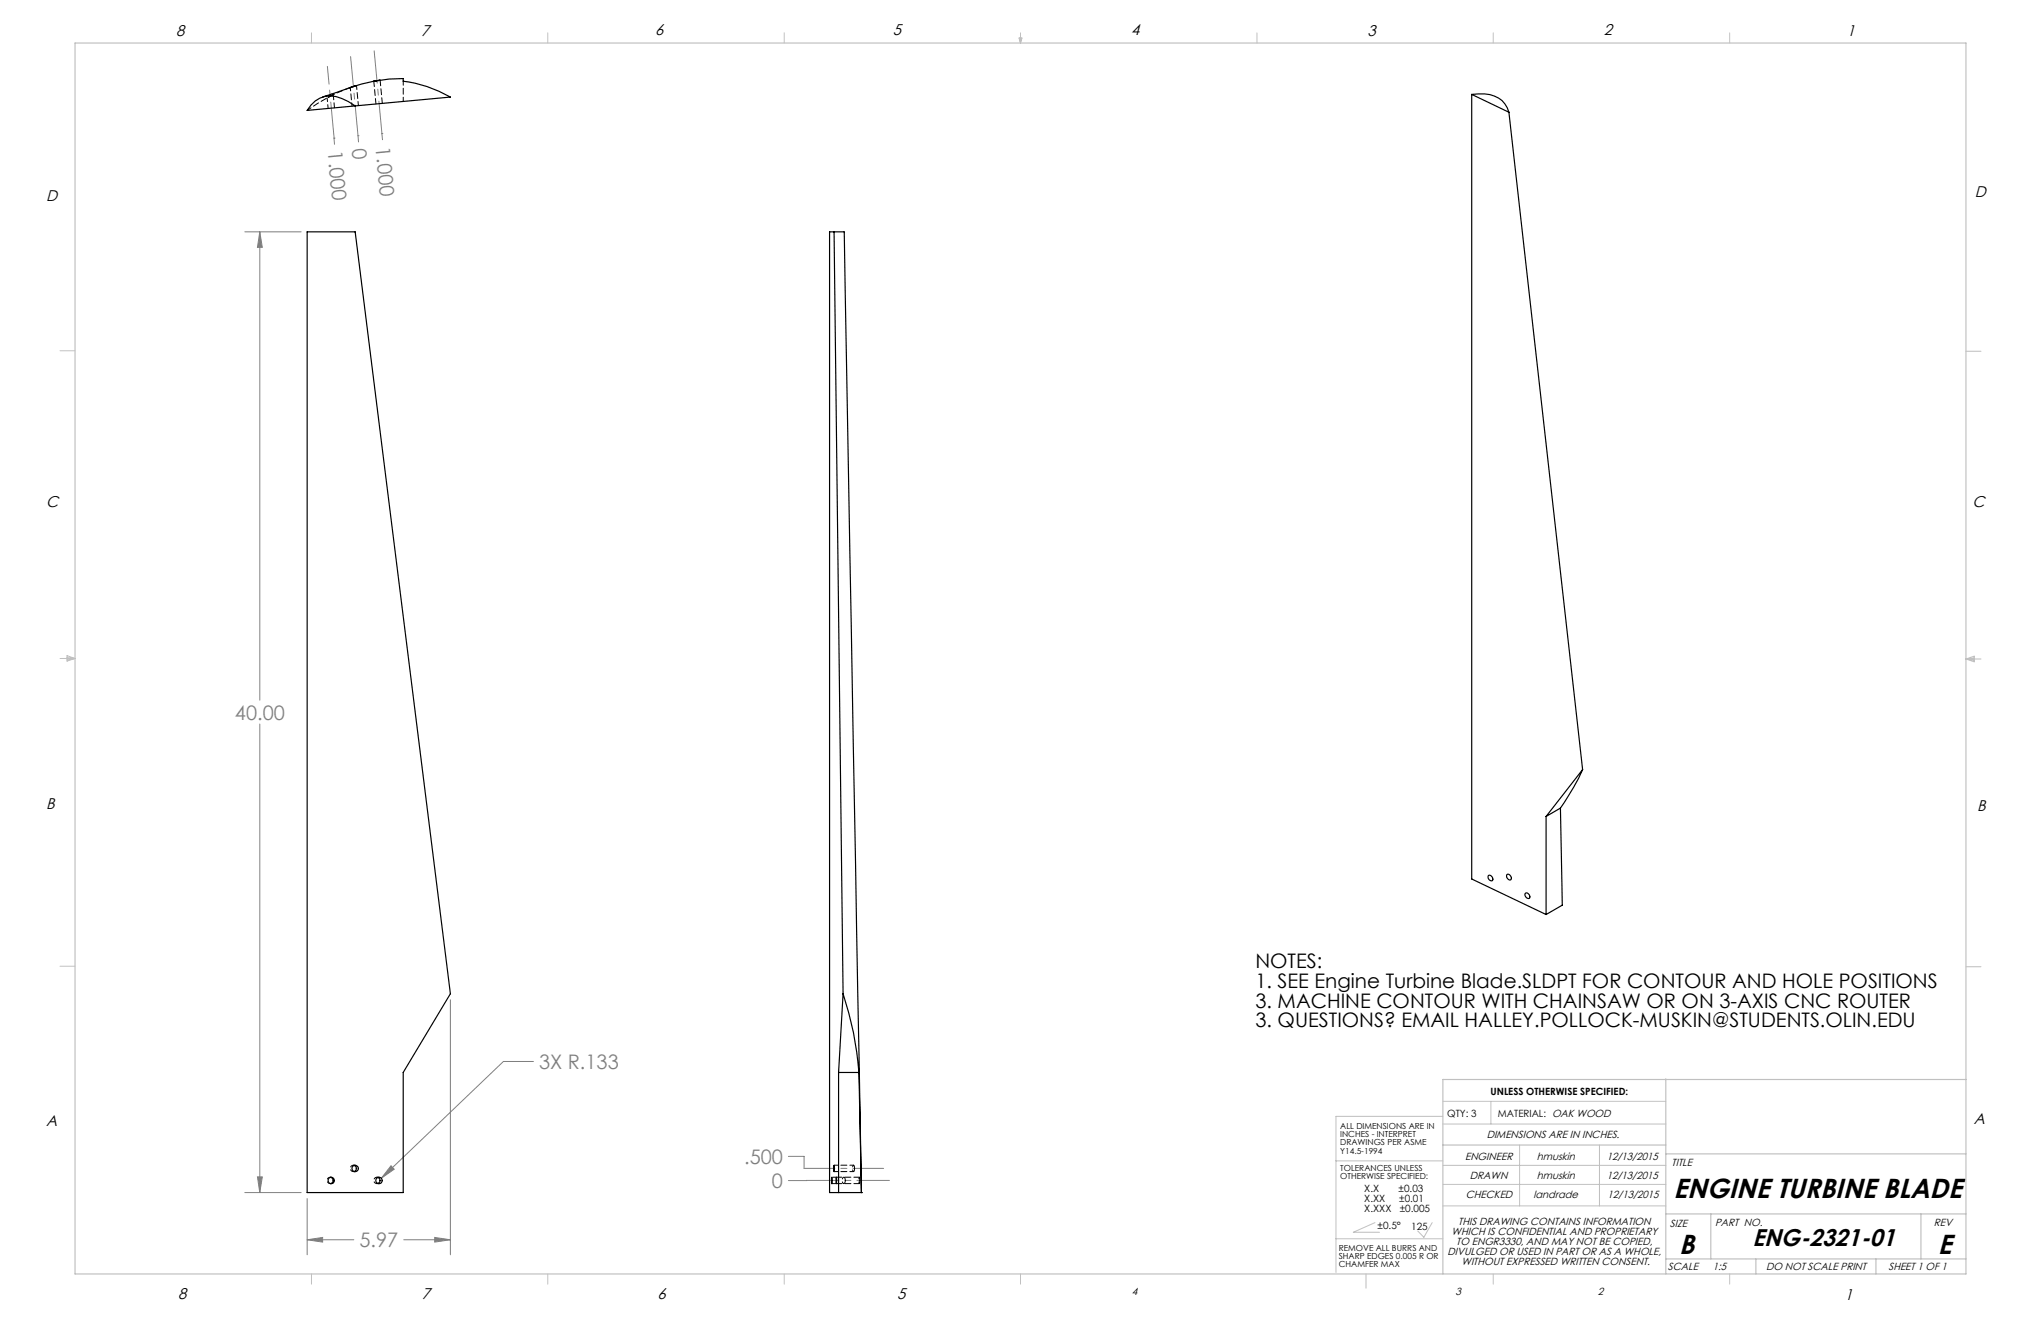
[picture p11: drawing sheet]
<svg xmlns="http://www.w3.org/2000/svg" width="432mm" height="279mm" viewBox="0 0 432 279" stroke-linecap="round" stroke-linejoin="round" font-family="sans-serif">
<g fill="none" stroke="#808080" stroke-width=".21">
<path d="M70.7 29.2h.1M70.7 29.2l.1 1.3M75.7 28.7h.1M75.7 28.7l.1 1.3M80.8 28.3h.1M80.8 28.3l.1 1.3M51.8 49h11.9M55 49l.5 3.3h-1zM55 49v99.1M55 153.1v99.1M95.3 211.5v53.9M112.9 224.5h-6.4l-25.8 24.7"/>
<path d="M51.8 252.2h11.9M54.5 248.9h1l-.5 3.3zM65 253.5v11.9M82.7 246.6l.7 .7-2.7 1.9zM166.8 249.7h3.8M166.8 244.6h3.3v2.6M170.6 249.7h.1M65 262.2l3.3-.5v1zM65 262.2h9.9M85.4 262.2h9.9M92 261.7l3.3 .5-3.3 .5z"/>
</g>
<path d="M80.8 28.2l-1.6-17.5M188.2 249.7h-17.6" fill="none" stroke="#808080" stroke-width=".21" stroke-dasharray="15.2 1.3 1.3 1.3" stroke-dashoffset="8.4"/>
<path d="M75.7 28.7l-1.5-16.7M170.1 247.1h16.8" fill="none" stroke="#808080" stroke-width=".21" stroke-dasharray="15.2 1.3 1.3 1.3" stroke-dashoffset="8.7"/>
<path d="M70.7 29.2l-1.4-15.2" fill="none" stroke="#808080" stroke-width=".21" stroke-dasharray="15.2 1.3 1.3 1.3" stroke-dashoffset="7.6"/>
<g fill="none" stroke="#c0c0c0" stroke-width=".21">
<path d="M65.9 6.9v2.2M115.9 6.9v2.2M165.9 6.9v2.2M215.6 8h.6l-.3 1.1zM215.7 8l.2 1.1M215.9 6.9v2.2M216 8l-.1 1.1M265.9 6.9v2.2M315.9 6.9v2.2M365.9 6.9v2.2M12.7 74.2h3.2M415.9 74.3h3.2"/>
<path d="M12.7 139.3h3.2M14.2 139.1l1.7 .2M14.2 138.7l1.7 .6-1.7 .5zM15.9 139.3l-1.7 .3M415.9 139.4h3.2M415.9 139.4l1.8-.6v1.2zM415.9 139.4l1.8 .3M417.7 139.2l-1.8 .2M12.7 204.4h3.2M415.9 204.5h3.2M305.3 236.1h-22.7v33M305.3 232.9h47.1"/>
<path d="M305.3 237.7h47.1M315.4 232.9v4.8M282.6 245.5h22.7M290.9 258.6l-4.6 2h5.6M303 258.6l-1.8 3.1-1.3-1.3M305.3 255.1h47.1M305.3 250.5h47.1M305.3 246.5h47.1M321.5 242.2v12.9M338.4 242.2v12.9M65.9 269.5v2.1M115.9 269.5v2.1"/>
<path d="M165.9 269.5v2.1M215.9 269.5v2.1M282.6 262h22.7M289 269.5v3M315.9 269.5v2.1M365.9 269.5v2.1"/>
</g>
<path d="M15.9 9.1h400v260.4h-400zM352.4 228.2v41.3M415.9 228.3h-110.6v41.2M305.3 242.2h47.1M352.4 256.8h63.5M352.4 244.1h63.5M361.9 256.8v9.5M406.4 256.8v9.5M352.4 266.3h63.5M371.5 266.3v3.2M396.9 266.3v3.2" fill="none" stroke="#c0c0c0" stroke-width=".25"/>
<path d="M54.5 248.9h1l-.5 3.3zM55 49l.5 3.3h-1zM82.7 246.6l-2 2.6 2.7-1.9zM65 262.2l3.3-.5v1zM92 261.7l3.3 .5-3.3 .5z" fill="#808080"/>
<g fill="none" stroke="#000" stroke-width=".25">
<path d="M74.1 18.6l-5.8 1.9M74.1 18.5l1.3-.4zM79.1 17.2l1.3-.2zM79.7 17.1l-4.3 1M80.1 17l2.2-.3 3-.1v.6a25.3 25.3 0 0 1 10 3.3l-20.2 1.9M311.4 20a9 9 0 0 1 5.6 .7 5 5 0 0 1 2.2 3M311.4 20v165.9l15.7 7.5M311.4 20l7.8 3.7M65.8 22.2a5.3 5.3 0 0 1 6.6-1.4l2.7 1.6-10.1 1zM319.2 23.7l15.6 139.1M65 49h10.1l20.2 161.2-10 16.6v25.4h-20.3zM176.5 49h2.1"/>
<path d="M176.5 49h-1v203.2h6.7M176.5 49l1.9 161.2M178.6 49l3.6 203.2M327.1 172.7v20.7M330.1 170.9l.4 20.6-3.4 1.9M330.1 170.9l-3 1.8M334.8 162.8a50 50 0 0 1-4.7 8.1M334.8 162.8l-7.7 9.9M315 185.1a.7 .7 0 0 1 .7 .4 .7 .7 0 0 1-.1 .8 .76 .76 0 0 1-.6-1.2zM318.9 184.9a.72 .72 0 0 1 .7 .4 .72 .72 0 0 1-.1 .8 .8 .8 0 0 1-.6-1.2zM322.7 189a.66 .66 0 0 1 .8 .2 .66 .66 0 0 1-.1 .8 .82 .82 0 0 1-.7-1zM178.4 210.2a68.4 68.4 0 0 1 3.3 16.6"/>
<path d="M178.4 210.2l-1 16.6M177.4 226.8v25.4M177.4 226.8h4.3M181.7 226.8l.5 25.4M70 249a.67 .67 0 0 1 .5 .7 .67 .67 0 0 1-.5 .6M75 246.5a.68 .68 0 0 1 .4 .7 .68 .68 0 0 1-.5 .6M80 249.1a.66 .66 0 0 1 .4 .6 .66 .66 0 0 1-.4 .6M176 249v1.4zM176.5 246.5v1.3zM176.9 249v1.4zM182.2 252.2h.1"/>
<circle cx="70.1" cy="249.7" r=".67"/>
<circle cx="75.1" cy="247.1" r=".68"/>
<circle cx="80.2" cy="249.7" r=".68"/>
</g>
<path d="M75.8 22.3l-.4-4.2M85.3 21.4v-4.2M70 249a.66 .66 0 0 0-.8 .7 .66 .66 0 0 0 .8 .6" fill="none" stroke="#000" stroke-width=".21" stroke-dasharray="1.3 .6" stroke-dashoffset=".4"/>
<path d="M74 18.6a35.7 35.7 0 0 0-9 4.7M75 246.5a.67 .67 0 0 0-.9 .6 .67 .67 0 0 0 .8 .7M80 249a.67 .67 0 0 0-.9 .7 .67 .67 0 0 0 .9 .6" fill="none" stroke="#000" stroke-width=".21" stroke-dasharray="1.3 .6" stroke-dashoffset=".3"/>
<path d="M80.1 17l-.4 .1M69.9 250.3h.2M70.1 249h-.2M74.8 247.8h.4M75.2 246.4h-.4M79.8 250.3h.4M80.2 249h-.4M178.8 249.7l-.2-.7a.69 .69 0 0 0-.4 .7 .69 .69 0 0 0 .4 .6l.2-.6" fill="none" stroke="#000" stroke-width=".21" stroke-dasharray="1.3 .6"/>
<path d="M79.1 17.2l.4 4.8M70.5 20l-1.3 .7 1.3-.7M80.9 21.9l-.5-4.9M177 250.3h4.8M180.8 247.1l-.2-.6a.87 .87 0 0 0 .1 1.3l.1-.7M181.8 249h-4.8" fill="none" stroke="#000" stroke-width=".21" stroke-dasharray="1.3 .6" stroke-dashoffset=".1"/>
<path d="M70.8 22.8l-.3-2.8M181.9 249.7l-.1-.7-.1 .8 .1 .5 .1-.6" fill="none" stroke="#000" stroke-width=".21" stroke-dasharray="1.3 .6" stroke-dashoffset=".2"/>
<path d="M69.2 20.7l.2 2.2M176 250.3h1M176.5 247.8h4.1M177 249h-1M180.6 246.4h-4.1" fill="none" stroke="#000" stroke-width=".21" stroke-dasharray="1.3 .6" stroke-dashoffset=".5"/>
<path d="M75.4 18.1l-1.3 .4" fill="none" stroke="#000" stroke-width=".21" stroke-dasharray="1.3 .6" stroke-dashoffset=".7"/>
<path d="M74.1 18.5l.4 4" fill="none" stroke="#000" stroke-width=".21" stroke-dasharray="1.3 .6" stroke-dashoffset=".6"/>
<g font-size="5.8">
<text x="354.1" y="253.5">ENGINE TURBINE BLADE</text>
<text x="355.2" y="265.2">B</text>
<text x="410" y="265.2">E</text>
</g>
<text font-size="5.1" x="370.7" y="263.6">ENG-2321-01</text>
<g font-size="4.2" fill="#808080">
<text x="69.3" y="32" transform="rotate(85 69.3 32)">1.000</text>
<text x="74.4" y="31.6" transform="rotate(85 74.4 31.6)">0</text>
<text x="79.5" y="31.1" transform="rotate(85 79.5 31.1)">1.000</text>
<text x="49.7" y="152.2">40.00</text>
<text x="114" y="226.1">3X R.133</text>
<text x="157.4" y="246.2">.500</text>
<text x="163.3" y="251.3">0</text>
<text x="76" y="263.8">5.97</text>
</g>
<g font-size="4.2">
<text x="265.6" y="204.7">NOTES:</text>
<text x="265.6" y="208.9">1. SEE Engine Turbine Blade.SLDPT FOR CONTOUR AND HOLE POSITIONS</text>
<text x="265.6" y="213.1">3. MACHINE CONTOUR WITH CHAINSAW OR ON 3-AXIS CNC ROUTER</text>
<text x="265.6" y="217.3">3. QUESTIONS? EMAIL HALLEY.POLLOCK-MUSKIN@STUDENTS.OLIN.EDU</text>
</g>
<g font-size="3.3">
<text x="37.2" y="7.6">8</text>
<text x="89.1" y="7.6">7</text>
<text x="138.6" y="7.4">6</text>
<text x="188.9" y="7.4">5</text>
<text x="239.3" y="7.5">4</text>
<text x="289.3" y="7.6">3</text>
<text x="339.3" y="7.5">2</text>
<text x="390.8" y="7.6">1</text>
<text x="417.8" y="41.6">D</text>
<text x="9.8" y="42.5">D</text>
<text x="9.8" y="107.2">C</text>
<text x="417.3" y="107.3">C</text>
<text x="9.7" y="171.1">B</text>
<text x="418.3" y="171.5">B</text>
<text x="9.7" y="238.1">A</text>
<text x="417.6" y="237.7">A</text>
<text x="37.7" y="274.7">8</text>
<text x="89.3" y="274.7">7</text>
<text x="139.1" y="274.7">6</text>
<text x="189.8" y="274.7">5</text>
<text x="390.3" y="275">1</text>
</g>
<g font-size="2.2">
<text x="310" y="245.4">ENGINEER</text>
<text x="314.5" y="240.8">DIMENSIONS ARE IN INCHES.</text>
<text x="325.1" y="245.4">hmuskin</text>
<text x="339.9" y="245.4">12/13/2015</text>
<text x="311" y="249.4">DRAWN</text>
<text x="325.1" y="249.4">hmuskin</text>
<text x="339.9" y="249.4">12/13/2015</text>
<text x="353.6" y="246.5">TITLE</text>
<text x="310.1" y="253.5">CHECKED</text>
<text x="324.5" y="253.5">landrade</text>
<text x="340.1" y="253.5">12/13/2015</text>
<text x="307.1" y="261.2">WHICH IS CONFIDENTIAL AND PROPRIETARY</text>
<text x="308.1" y="263.3">TO ENGR3330, AND MAY NOT BE COPIED,</text>
<text x="308.5" y="259">THIS DRAWING CONTAINS INFORMATION</text>
<text x="353.3" y="259.6">SIZE</text>
<text x="362.9" y="259.4">PART NO.</text>
<text x="409.1" y="259.4">REV</text>
<text x="306.3" y="265.4">DIVULGED OR USED IN PART OR AS A WHOLE,</text>
<text x="309.2" y="267.5">WITHOUT EXPRESSED WRITTEN CONSENT.</text>
<text x="352.9" y="268.7">SCALE</text>
<text x="362.4" y="268.7">1:5</text>
<text x="373.6" y="268.7">DO NOT SCALE PRINT</text>
<text x="399.5" y="268.7">SHEET 1 OF 1</text>
<text x="239.5" y="273.9">4</text>
<text x="307.9" y="274">3</text>
<text x="338.1" y="273.9">2</text>
</g>
<g font-size="2.1">
<text x="315.3" y="231.6">UNLESS OTHERWISE SPECIFIED:</text>
<text x="306.2" y="236.2">QTY: 3</text>
<text x="316.9" y="236.2">MATERIAL: OAK WOOD</text>
<text x="288.6" y="252.1">X.X</text>
<text x="288.6" y="254.3">X.XX</text>
<text x="288.6" y="256.4">X.XXX</text>
<text x="295.9" y="252.1">±0.03</text>
<text x="296" y="254.3">±0.01</text>
<text x="296.1" y="256.4">±0.005</text>
<text x="291.4" y="259.9">±0.5°</text>
<text x="298.6" y="260.2">125</text>
</g>
<g font-size="1.8">
<text x="283.5" y="238.7">ALL DIMENSIONS ARE IN</text>
<text x="283.5" y="240.5">INCHES - INTERPRET</text>
<text x="283.5" y="242.2">DRAWINGS PER ASME</text>
<text x="283.5" y="244">Y14.5-1994</text>
<text x="283.5" y="247.6">TOLERANCES UNLESS</text>
<text x="283.5" y="249.4">OTHERWISE SPECIFIED:</text>
<text x="283.2" y="264.5">REMOVE ALL BURRS AND</text>
<text x="283.2" y="266.3">SHARP EDGES 0.005 R OR</text>
<text x="283.2" y="268">CHAMFER MAX</text>
</g>
</svg>
